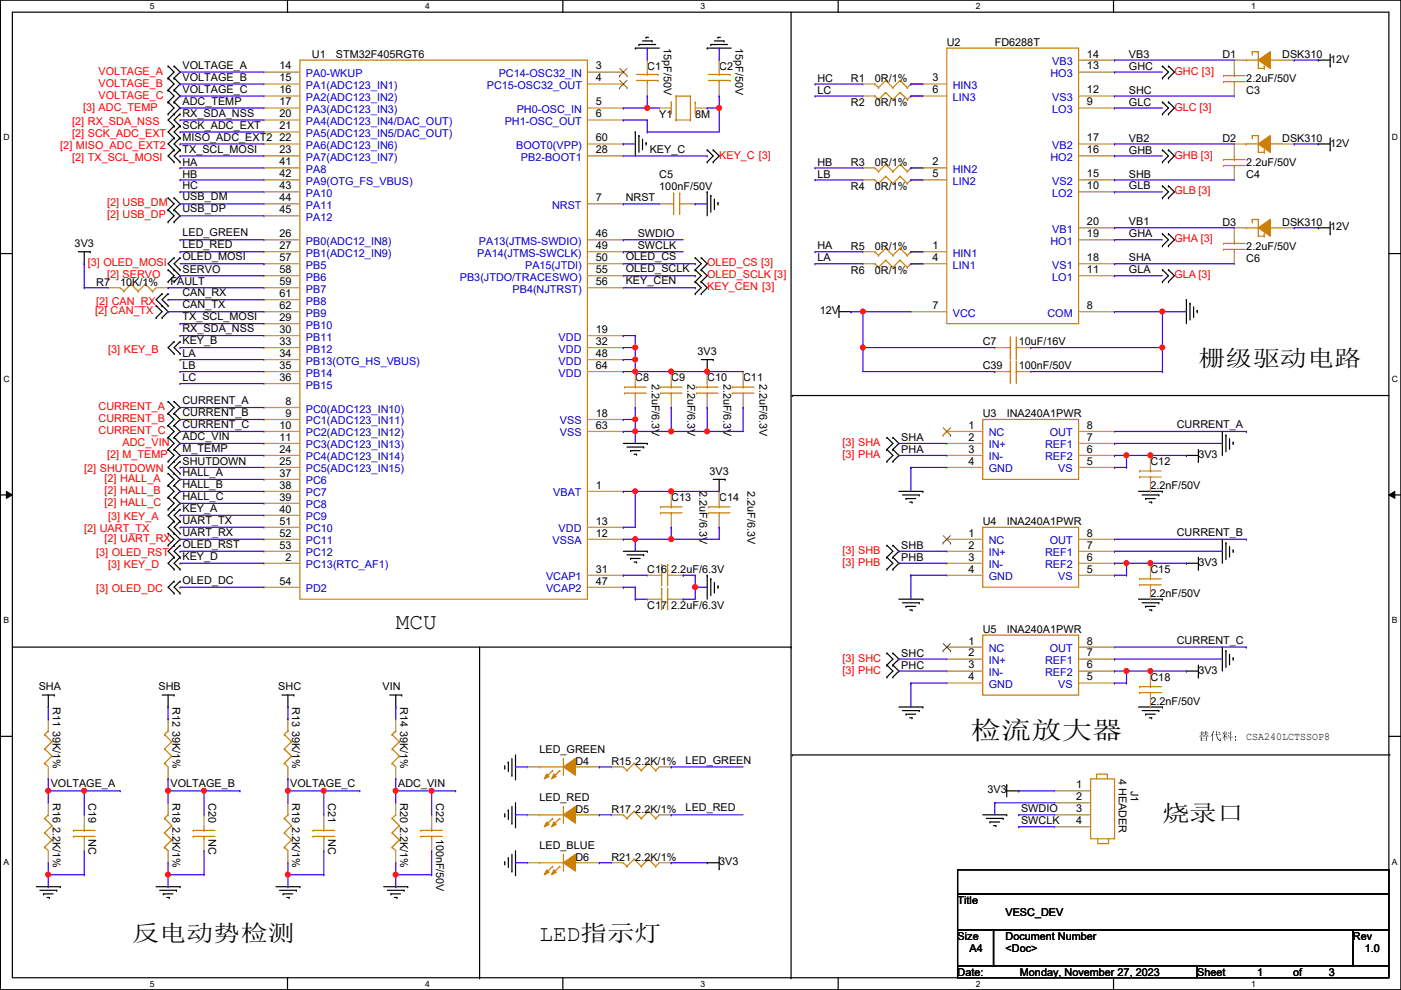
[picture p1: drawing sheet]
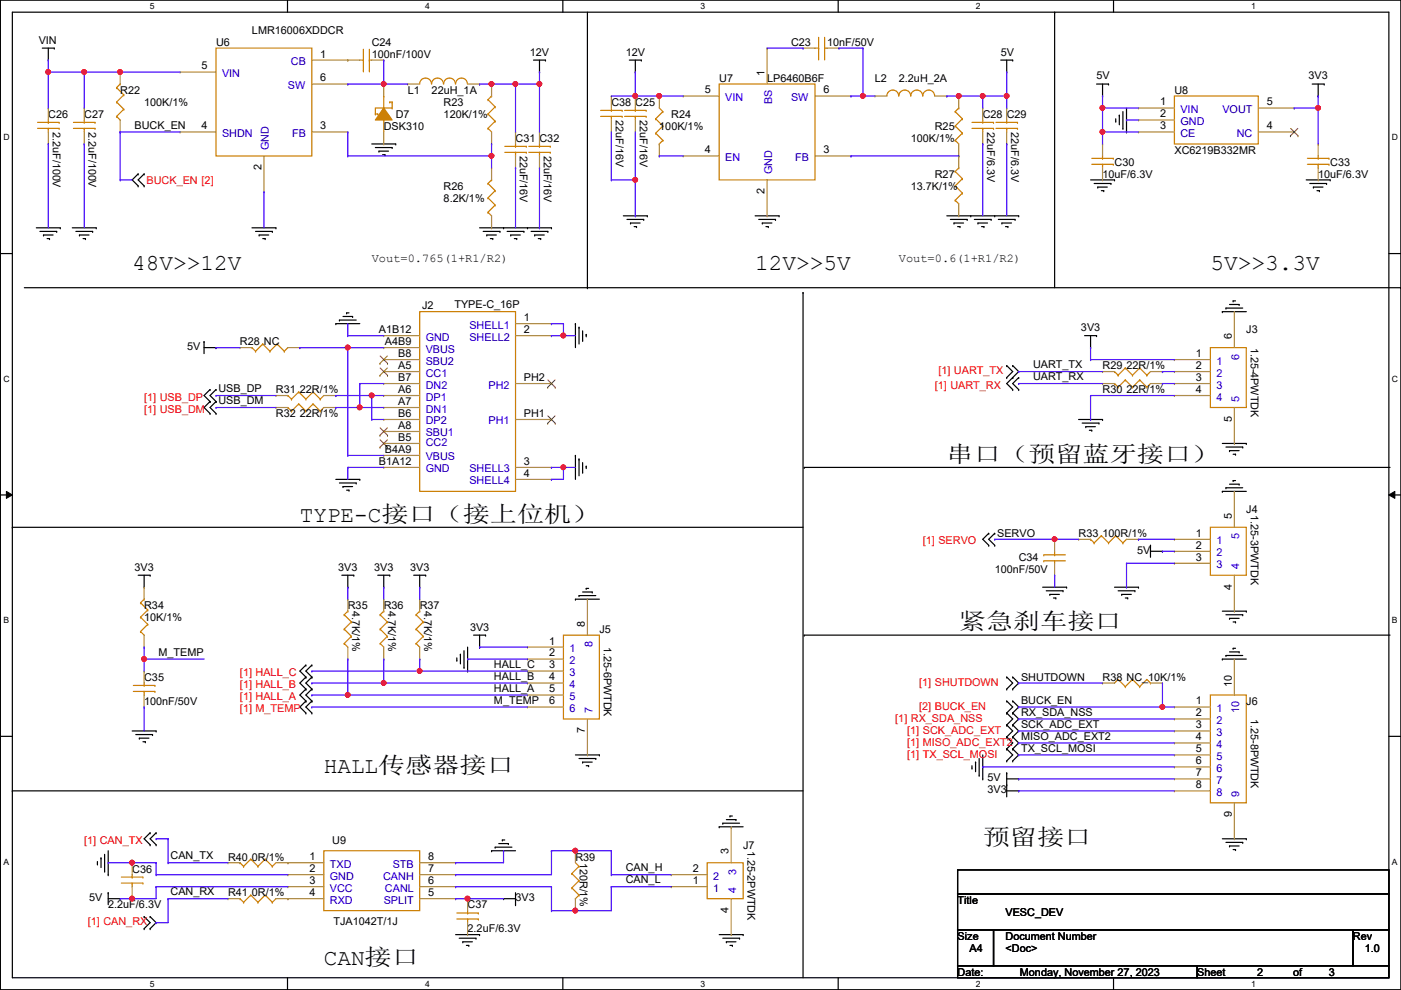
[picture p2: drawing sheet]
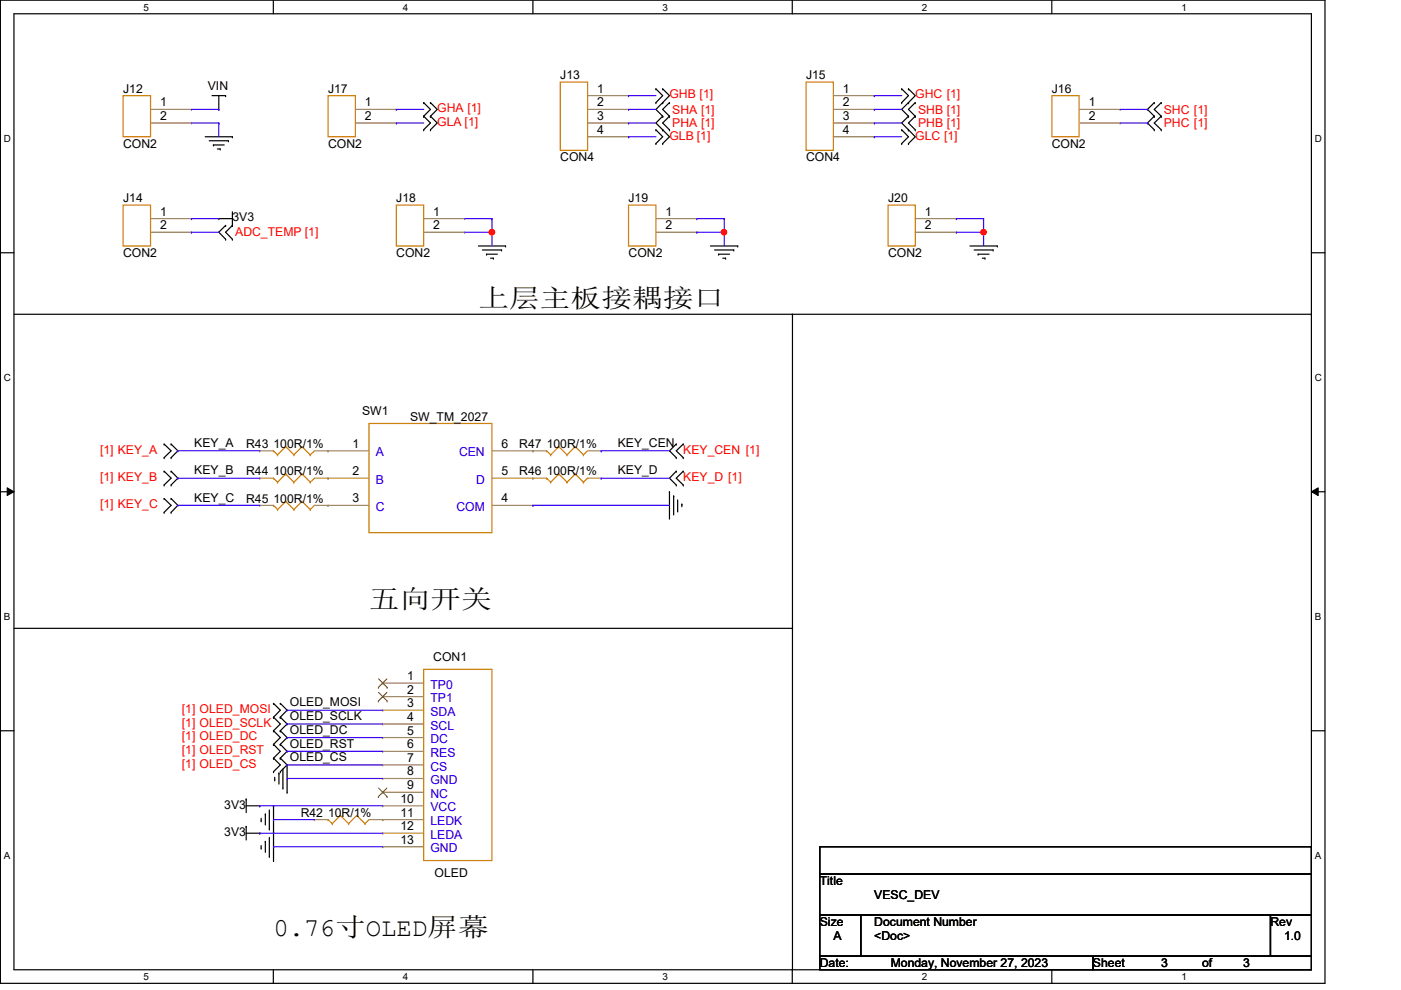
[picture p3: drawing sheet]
# OrCAD Capture schematic VESC_DEVICE.DSN

## Sheets
1 PAGE3: size A; title: VESC_DEV; rev: 1.0
2 PAGE1: size A4
3 PAGE2: size A4

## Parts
sheet PAGE1
C1  15pF/50V  [C0402]
C2  15pF/50V  [C0402]
C3  2.2uF/50V  [C0603]
C4  2.2uF/50V  [C0603]
C5  100nF/50V  [C0402]
C6  2.2uF/50V  [C0603]
C7  10uF/16V  [C0603]
C8  2.2uF/6.3V  [C0402]
C9  2.2uF/6.3V  [C0402]
C10  2.2uF/6.3V  [C0402]
C11  2.2uF/6.3V  [C0402]
C12  2.2nF/50V  [C0402]
C13  2.2uF/6.3V  [C0402]
C14  2.2uF/6.3V  [C0402]
C15  2.2nF/50V  [C0402]
C16  2.2uF/6.3V  [C0402]
C17  2.2uF/6.3V  [C0402]
C18  2.2nF/50V  [C0402]
C19  NC  [C0402]
C20  NC  [C0402]
C21  NC  [C0402]
C22  100nF/50V  [C0402]
C39  100nF/50V  [C0402]
D1  DSK310  [SOD-123F]
D2  DSK310  [SOD-123F]
D3  DSK310  [SOD-123F]
D4  LED_GREEN  [LED0603]
D5  LED_RED  [LED0603]
D6  LED_BLUE  [LED0603]
J1  4 HEADER  [ISP-4P-2_54]
R1  0R/1%  [R0402]
R2  0R/1%  [R0402]
R3  0R/1%  [R0402]
R4  0R/1%  [R0402]
R5  0R/1%  [R0402]
R6  0R/1%  [R0402]
R7  10K/1%  [R0402]
R11  39K/1%  [R0402]
R12  39K/1%  [R0402]
R13  39K/1%  [R0402]
R14  39K/1%  [R0402]
R15  2.2K/1%  [R0402]
R16  2.2K/1%  [R0402]
R17  2.2K/1%  [R0402]
R18  2.2K/1%  [R0402]
R19  2.2K/1%  [R0402]
R20  2.2K/1%  [R0402]
R21  2.2K/1%  [R0402]
U1  STM32F405RGT6  [LQFP64_10X10_05P]
U2  FD6288T  [TSSOP-20]
U3  INA240A1PWR  [TSSOP-8]
U4  INA240A1PWR  [TSSOP-8]
U5  INA240A1PWR  [TSSOP-8]
Y1  8M  [SMD5032-2P]
sheet PAGE2
C23  10nF/50V  [C0402]
C24  100nF/100V  [C0603]
C25  22uF/16V  [C0805]
C26  2.2uF/100V  [C1206]
C27  2.2uF/100V  [C1206]
C28  22uF/6.3V  [C0805]
C29  22uF/6.3V  [C0805]
C30  10uF/6.3V  [C0402]
C31  22uF/16V  [C0805]
C32  22uF/16V  [C0805]
C33  10uF/6.3V  [C0402]
C34  100nF/50V  [C0402]
C35  100nF/50V  [C0402]
C36  2.2uF/6.3V  [C0402]
C37  2.2uF/6.3V  [C0402]
C38  22uF/16V  [C0805]
D7  DSK310  [SOD-123F]
J2  TYPE-C_16P  [TYPE-C_16P]
J3  1.25-4PWTDK  [SMD-4P-1_25]
J4  1.25-3PWTDK  [SMD-3P-1_25]
J5  1.25-6PWTDK  [SMD-6P-1_25]
J6  1.25-8PWTDK  [SMD-8P-1_25]
J7  1.25-2PWTDK  [SMD-2P-1_25]
L1  22uH_1A  [L4020]
L2  2.2uH_2A  [L4020]
R22  100K/1%  [R0402]
R23  120K/1%  [R0402]
R24  100K/1%  [R0402]
R25  100K/1%  [R0402]
R26  8.2K/1%  [R0402]
R27  13.7K/1%  [R0402]
R28  NC  [R0603]
R29  22R/1%  [R0402]
R30  22R/1%  [R0402]
R31  22R/1%  [R0402]
R32  22R/1%  [R0402]
R33  100R/1%  [R0402]
R34  10K/1%  [R0402]
R35  4.7K/1%  [R0402]
R36  4.7K/1%  [R0402]
R37  4.7K/1%  [R0402]
R38  NC_10K/1%  [R0402]
R39  120R/1%  [R1206]
R40  0R/1%  [R0402]
R41  0R/1%  [R0402]
U6  LMR16006XDDCR  [SOT-23-6]
U7  LP6460B6F  [SOT-23-6]
U8  XC6219B332MR  [SOT-23-5]
U9  TJA1042T/1J  [SOP-8]
sheet PAGE3
CON1  OLED  [0_78OLED]
J12  CON2  [PZ-2P-2_54]
J13  CON4  [PZ-4P-2_54]
J14  CON2  [PZ-2P-2_54]
J15  CON4  [PZ-4P-2_54]
J16  CON2  [PZ-2P-2_54]
J17  CON2  [PZ-2P-2_54]
J18  CON2  [PZ-2P-2_54]
J19  CON2  [PZ-2P-2_54]
J20  CON2  [PZ-2P-2_54]
R42  10R/1%  [R0402]
R43  100R/1%  [R0402]
R44  100R/1%  [R0402]
R45  100R/1%  [R0402]
R46  100R/1%  [R0402]
R47  100R/1%  [R0402]
SW1  SW_TM_2027  [SW_SMD_6P_10X10]

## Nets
3V3: C8.2 C9.2 C10.2 C11.2 C12.2 C13.2 C14.2 C15.2 C18.2 C33.1 C37.1 CON1.10(VCC) CON1.12(LEDA) J1.1 J3.1 J5.1 J6.8 J14.1 R7.2 R21.1 R34.2 R35.2 R36.2 R37.2 U1.1(VBAT) U1.13(VDD) U1.19(VDD) U1.32(VDD) U1.48(VDD) U1.64(VDD) U3.5(VS) U3.6(REF2) U4.5(VS) U4.6(REF2) U5.5(VS) U5.6(REF2) U8.5(VOUT) U9.5(SPLIT)
5V: C28.1 C29.1 C30.1 C36.2 J4.2 J6.7 L2.2 R25.2 R28.2 U8.1(VIN) U8.3(CE) U9.3(VCC)
12V: C7.2 C25.1 C31.1 C32.1 C38.1 C39.2 D1.2(A) D2.2(A) D3.2(A) L1.2 R23.2 R24.1 U2.7(VCC) U7.5(VIN)
GND: C1.1 C2.1 C5.2 C7.1 C8.1 C9.1 C10.1 C11.1 C12.1 C13.1 C14.1 C15.1 C16.2 C17.2 C18.1 C19.1 C20.1 C21.1 C22.1 C25.2 C26.2 C27.2 C28.2 C29.2 C30.2 C31.2 C32.2 C33.2 C34.1 C35.2 C36.1 C37.2 C38.2 C39.1 CON1.8(GND) CON1.13(GND) D4.1(CATHODE) D5.1(CATHODE) D6.1(CATHODE) D7.2(A) J1.2 J2.1(SHELL1) J2.2(SHELL2) J2.3(SHELL3) J2.4(SHELL4) J2.A1B12(GND) J2.B1A12(GND) J3.4 J3.5 J3.6 J4.3 J4.4 J4.5 J5.2 J5.7 J5.8 J6.6 J6.9 J6.10 J7.3 J7.4 J12.2 J18.1 J18.2 J19.1 J19.2 J20.1 J20.2 R16.1 R18.1 R19.1 R20.1 R26.1 R27.1 R42.2 SW1.4(COM) U1.12(VSSA) U1.18(VSS) U1.60(BOOT0(VPP)) U1.63(VSS) U2.8(COM) U3.4(GND) U3.7(REF1) U4.4(GND) U4.7(REF1) U5.4(GND) U5.7(REF1) U6.2(GND) U7.2(GND) U8.2(GND) U9.2(GND) U9.8(STB)
VIN: C26.1 C27.1 J12.1 R14.2 R22.2 U6.5(VIN)
ADC_TEMP: J14.2 U1.17(PA3(ADC123_IN3))
ADC_VIN: C22.2 R14.1 R20.2 U1.11(PC3(ADC123_IN13))
BUCK_EN: J6.1 R22.1 R38.2 U6.4(SHDN)
CAN_H: J7.2 R39.1 U9.7(CANH)
CAN_L: J7.1 R39.2 U9.6(CANL)
CAN_RX: R41.2 U1.61(PB8)
CAN_TX: R40.2 U1.62(PB9)
CURRENT_A: U1.8(PC0(ADC123_IN10)) U3.8(OUT)
CURRENT_B: U1.9(PC1(ADC123_IN11)) U4.8(OUT)
CURRENT_C: U1.10(PC2(ADC123_IN12)) U5.8(OUT)
FAULT: R7.1 U1.59(PB7)
GHA: J17.1 U2.19(HO1)
GHB: J13.1 U2.16(HO2)
GHC: J15.1 U2.13(HO3)
GLA: J17.2 U2.11(LO1)
GLB: J13.4 U2.10(LO2)
GLC: J15.4 U2.9(LO3)
HA: R5.2 U1.41(PA8)
HALL_A: J5.5 R35.1 U1.37(PC6)
HALL_B: J5.4 R36.1 U1.38(PC7)
HALL_C: J5.3 R37.1 U1.39(PC8)
HB: R3.2 U1.42(PA9(OTG_FS_VBUS))
HC: R1.2 U1.43(PA10)
KEY_A: R43.2 U1.40(PC9)
KEY_B: R44.2 U1.33(PB12)
KEY_C: R45.2 U1.28(PB2-BOOT1)
KEY_CEN: R47.1 U1.56(PB4(NJTRST))
KEY_D: R46.1 U1.2(PC13(RTC_AF1))
LA: R6.2 U1.34(PB13(OTG_HS_VBUS))
LB: R4.2 U1.35(PB14)
LC: R2.2 U1.36(PB15)
LED_GREEN: R15.1 U1.26(PB0(ADC12_IN8))
LED_RED: R17.1 U1.27(PB1(ADC12_IN9))
M_TEMP: C35.1 J5.6 R34.1 U1.24(PC4(ADC123_IN14))
MISO_ADC_EXT2: J6.4 U1.22(PA6(ADC123_IN6))
NRST: C5.1 U1.7(NRST)
OLED_CS: CON1.7(CS) U1.50(PA15(JTDI))
OLED_DC: CON1.5(DC) U1.54(PD2)
OLED_MOSI: CON1.3(SDA) U1.57(PB5)
OLED_RST: CON1.6(RES) U1.53(PC12)
OLED_SCLK: CON1.4(SCL) U1.55(PB3(JTDO/TRACESWO))
PHA: J13.3 U3.3(IN-)
PHB: J15.3 U4.3(IN-)
PHC: J16.2 U5.3(IN-)
RX_SDA_NSS: J6.2 U1.20(PA4(ADC123_IN4/DAC_OUT)) U1.30(PB11)
SCK_ADC_EXT: J6.3 U1.21(PA5(ADC123_IN5/DAC_OUT))
SERVO: C34.2 R33.2 U1.58(PB6)
SHA: C6.1 J13.2 R11.2 U2.18(VS1) U3.2(IN+)
SHB: C4.1 J15.2 R12.2 U2.15(VS2) U4.2(IN+)
SHC: C3.1 J16.1 R13.2 U2.12(VS3) U5.2(IN+)
SHUTDOWN: R38.1 U1.25(PC5(ADC123_IN15))
SWCLK: J1.4 U1.49(PA14(JTMS-SWCLK))
SWDIO: J1.3 U1.46(PA13(JTMS-SWDIO))
TX_SCL_MOSI: J6.5 U1.23(PA7(ADC123_IN7)) U1.29(PB10)
UART_RX: R30.2 U1.52(PC11)
UART_TX: R29.2 U1.51(PC10)
USB_DM: R32.2 U1.44(PA11)
USB_DP: R31.2 U1.45(PA12)
VB1: C6.2 D3.1(K) U2.20(VB1)
VB2: C4.2 D2.1(K) U2.17(VB2)
VB3: C3.2 D1.1(K) U2.14(VB3)
VOLTAGE_A: C19.2 R11.1 R16.2 U1.14(PA0-WKUP)
VOLTAGE_B: C20.2 R12.1 R18.2 U1.15(PA1(ADC123_IN1))
VOLTAGE_C: C21.2 R13.1 R19.2 U1.16(PA2(ADC123_IN2))
N223686: C1.2 U1.5(PH0-OSC_IN) Y1.2
N223706: C2.2 U1.6(PH1-OSC_OUT) Y1.1
N224518: C16.1 U1.31(VCAP1)
N224540: C17.1 U1.47(VCAP2)
N252481: R6.1 U2.4(LIN1)
N252485: R5.1 U2.1(HIN1)
N252489: R4.1 U2.5(LIN2)
N252493: R3.1 U2.2(HIN2)
N252497: R2.1 U2.6(LIN3)
N252501: R1.1 U2.3(HIN3)
N258294: C23.2 U7.1(BS)
N258298: C23.1 L2.1 U7.6(SW)
N258498: R24.2 U7.4(EN)
N258502: R25.1 R27.2 U7.3(FB)
N261255: C24.1 D7.1(K) L1.1 U6.6(SW)
N261403: R23.1 R26.2 U6.3(FB)
N289757: D4.2(ANODE) R15.2
N289807: D5.2(ANODE) R17.2
N289865: D6.2(ANODE) R21.2
N305474: J2.A4B9(VBUS) J2.B4A9(VBUS) R28.1
N305512: J2.A7(DN1) J2.B7(DN2) R32.1
N305552: J2.A6(DP1) J2.B6(DP2) R31.1
N321424: J4.1 R33.1
N322858: J3.2 R29.1
N322876: J3.3 R30.1
N365581: CON1.11(LEDK) R42.1
N365582: R47.2 SW1.6(CEN)
N365583: R45.1 SW1.3(C)
N365584: R46.2 SW1.5(D)
N365585: R44.1 SW1.2(B)
N365586: R43.1 SW1.1(A)
N368242: R40.1 U9.1(TXD)
N368244: R41.1 U9.4(RXD)
N373679: C24.2 U6.1(CB)

Not connected (* = marked no-connect by the designer): CON1 1(TP0)* 2(TP1)* 9(NC)*; J2 A5(CC1)* A8(SBU1)* B5(CC2)* B8(SBU2)* PH1* PH2*; U1 3(PC14-OSC32_IN)* 4(PC15-OSC32_OUT)*; U3 1(NC)*; U4 1(NC)*; U5 1(NC)*; U8 4(NC)*

## Notes on the sheets
sheet 1
- 上层主板接耦接口
- 五向开关
- 0.76寸OLED屏幕
sheet 2
- 栅级驱动电路
- MCU
- 检流放大器
- 替代料：CSA240LCTSSOP8
- 烧录口
- 反电动势检测
- LED指示灯
sheet 3
- 48V>>12V
- Vout=0.765(1+R1/R2)
- 12V>>5V
- Vout=0.6(1+R1/R2)
- 5V>>3.3V
- 串口（预留蓝牙接口）
- TYPE-C接口（接上位机）
- 紧急刹车接口
- HALL传感器接口
- 预留接口
- CAN接口
